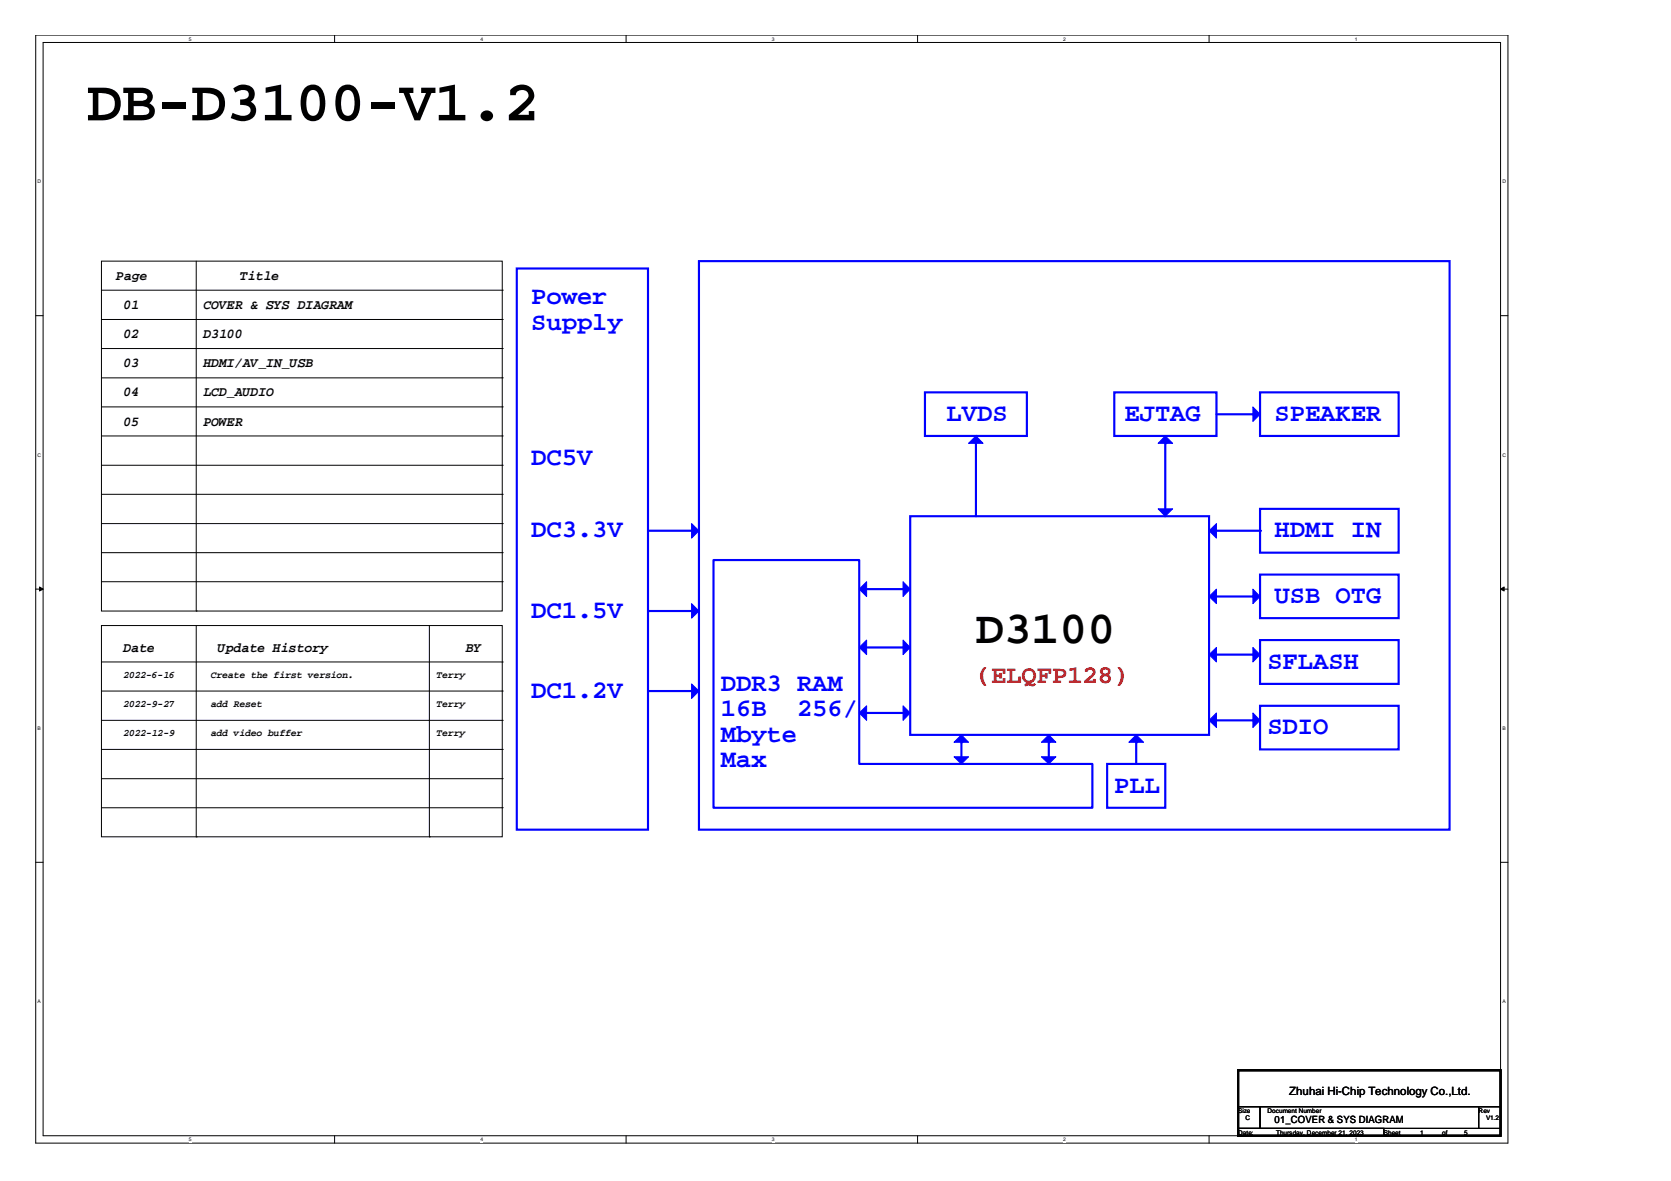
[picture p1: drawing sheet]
<svg xmlns="http://www.w3.org/2000/svg" width="297mm" height="210mm" viewBox="0 0 297 210" stroke-linecap="round" stroke-linejoin="round" font-family="sans-serif">
<path d="M6.3 6.2h261.8v197h-261.8zM7.7 7.5h259v194.4h-259z" fill="none" stroke="#000" stroke-width=".18"/>
<g fill="#fff">
<path d="M33.6 6.4h.5v1h-.5z"/>
<path d="M33.6 202h.5v1h-.5z"/>
</g>
<path d="M59.5 6.2v1.3M59.5 201.9v1.3" fill="none" stroke="#000" stroke-width=".18"/>
<g fill="#fff">
<path d="M85.4 6.4h.5v1h-.5z"/>
<path d="M85.4 202h.5v1h-.5z"/>
</g>
<path d="M111.3 6.2v1.3M111.3 201.9v1.3" fill="none" stroke="#000" stroke-width=".18"/>
<g fill="#fff">
<path d="M137.2 6.4h.5v1h-.5z"/>
<path d="M137.2 202h.5v1h-.5z"/>
</g>
<path d="M163.1 6.2v1.3M163.1 201.9v1.3" fill="none" stroke="#000" stroke-width=".18"/>
<g fill="#fff">
<path d="M189 6.4h.5v1h-.5z"/>
<path d="M189 202h.5v1h-.5z"/>
</g>
<path d="M214.9 6.2v1.3M214.9 201.9v1.3" fill="none" stroke="#000" stroke-width=".18"/>
<g fill="#fff">
<path d="M240.8 6.4h.5v1h-.5z"/>
<path d="M240.8 202h.5v1h-.5z"/>
<path d="M6.7 31.8h.6v1h-.6z"/>
<path d="M267.1 31.8h.6v1h-.6z"/>
<path d="M6.7 80.4h.6v1h-.6z"/>
<path d="M267.1 80.4h.6v1h-.6z"/>
</g>
<path d="M6.3 56.1h1.4M266.7 56.1h1.4" fill="none" stroke="#000" stroke-width=".18"/>
<g fill="#fff">
<path d="M6.7 129h.6v1h-.6z"/>
<path d="M267.1 129h.6v1h-.6z"/>
</g>
<path d="M6.3 104.7h1.4M266.7 104.7h1.4" fill="none" stroke="#000" stroke-width=".18"/>
<g fill="#000" stroke="#000" stroke-width=".18">
<path d="M7 104.3l.7 .4-.7 .3z" fill-rule="evenodd"/>
<path d="M266.7 104.7l.7-.4v.7z" fill-rule="evenodd"/>
</g>
<g fill="#fff">
<path d="M6.7 177.5h.5v1h-.5z"/>
<path d="M267.1 177.5h.5v1h-.5z"/>
</g>
<g fill="none" stroke="#000" stroke-width=".18">
<path d="M18 46.4h71.3v62.2h-71.3zM18 51.6h71.3M18 56.8h71.3M34.9 46.4v62.2M89.3 51.6h.1M89.3 56.8h.1M18 67.2h71.3M18 61.9h71.3M18 77.5h71.3M18 72.3h71.3M89.3 67.2h.1M89.3 61.9h.1"/>
<path d="M89.3 77.5h.1M89.3 72.3h.1M18 93.1h71.3M18 98.2h71.3M18 87.9h71.3M18 82.7h71.3M89.3 93.1h.1M89.3 98.2h.1M89.3 87.9h.1M89.3 82.7h.1M18 103.4h71.3M18 117.7h71.3"/>
<path d="M34.9 108.6h.1M76.3 111.2v37.5M89.3 103.4h.1M89.3 117.7h.1M18 133.2h71.3M18 128h71.3M18 138.4h71.3M89.3 133.2h.1M89.3 128h.1M89.3 138.4h.1M6.3 153.3h1.4M18 143.6h71.3"/>
<path d="M76.3 148.7h.1M89.3 143.6h.1M266.7 153.3h1.4"/>
</g>
<path d="M122.9 93.1l1.3 1.2-1.3 1.3z" fill-rule="evenodd" fill="#00f" stroke="#00f" stroke-width=".18"/>
<path d="M115.2 94.3h7.7" fill="none" stroke="#00f" stroke-width=".38"/>
<circle cx="122.9" cy="94.3" r=".19" fill="#00f"/>
<path d="M91.9 47.7h23.3v99.8h-23.3zM164.4 69.7h18.1v7.8h-18.1zM126.8 99.5h25.9v36.3h41.5v7.8h-67.4zM224 102.1h24.6v7.8h-24.6zM170.9 131.9v2.6" fill="none" stroke="#00f" stroke-width=".38"/>
<path d="M18 111.2h71.3v37.5h-71.3zM34.9 111.2v37.5M18 122.8h71.3M89.3 122.8h.1M34.9 148.7h.1" fill="none" stroke="#000" stroke-width=".18"/>
<g fill="#00f" stroke="#00f" stroke-width=".18">
<path d="M207.1 77.5l1.3 1.3h-2.5z" fill-rule="evenodd"/>
<path d="M169.6 134.5h2.6l-1.3 1.3z" fill-rule="evenodd"/>
</g>
<circle cx="170.9" cy="131.9" r=".19" fill="#00f"/>
<g fill="#00f" stroke="#00f" stroke-width=".18">
<path d="M169.6 131.9l1.3-1.3 1.3 1.3z" fill-rule="evenodd"/>
<path d="M185.1 134.5h2.6l-1.3 1.3z" fill-rule="evenodd"/>
</g>
<path d="M186.4 131.9v2.6" fill="none" stroke="#00f" stroke-width=".38"/>
<circle cx="186.4" cy="131.9" r=".19" fill="#00f"/>
<path d="M186.4 130.6l1.3 1.3h-2.6z" fill-rule="evenodd" fill="#00f" stroke="#00f" stroke-width=".18"/>
<path d="M124.2 46.4h133.5v101.1h-133.5zM202 131.9v3.9" fill="none" stroke="#00f" stroke-width=".38"/>
<circle cx="202" cy="131.9" r=".19" fill="#00f"/>
<g fill="#00f" stroke="#00f" stroke-width=".18">
<path d="M200.7 131.9l1.3-1.3 1.3 1.3z" fill-rule="evenodd"/>
<path d="M152.7 126.7l1.4-1.3v2.6z" fill-rule="evenodd"/>
</g>
<path d="M154.1 115.1h6.4" fill="none" stroke="#00f" stroke-width=".38"/>
<circle cx="160.5" cy="115.1" r=".19" fill="#00f"/>
<path d="M154.1 126.7h6.4" fill="none" stroke="#00f" stroke-width=".38"/>
<circle cx="160.5" cy="126.7" r=".19" fill="#00f"/>
<g fill="#00f" stroke="#00f" stroke-width=".18">
<path d="M160.5 125.4l1.3 1.3-1.3 1.3z" fill-rule="evenodd"/>
<path d="M172.2 78.8l1.3-1.3 1.3 1.3z" fill-rule="evenodd"/>
</g>
<path d="M173.5 77.5v14.3" fill="none" stroke="#00f" stroke-width=".38"/>
<circle cx="173.5" cy="77.5" r=".19" fill="#00f"/>
<path d="M207.1 78.8v13" fill="none" stroke="#00f" stroke-width=".38"/>
<circle cx="207.1" cy="78.8" r=".19" fill="#00f"/>
<g fill="#00f" stroke="#00f" stroke-width=".18">
<path d="M152.7 115.1l1.4-1.3v2.5z" fill-rule="evenodd"/>
<path d="M160.5 113.8l1.3 1.3-1.3 1.2z" fill-rule="evenodd"/>
<path d="M214.9 116.3l1.3-1.2v2.6z" fill-rule="evenodd"/>
<path d="M222.7 115.1l1.3 1.2-1.3 1.4z" fill-rule="evenodd"/>
</g>
<path d="M198.1 69.7h18.1v7.8h-18.1zM161.8 91.8h53.1v38.8h-53.1zM216.2 116.3h6.5M224 113.8h24.6v7.8h-24.6zM196.8 135.8h10.3v7.8h-10.3z" fill="none" stroke="#00f" stroke-width=".38"/>
<circle cx="222.7" cy="116.3" r=".19" fill="#00f"/>
<path d="M115.2 108.6h7.7" fill="none" stroke="#00f" stroke-width=".38"/>
<circle cx="122.9" cy="108.6" r=".19" fill="#00f"/>
<g fill="#00f" stroke="#00f" stroke-width=".18">
<path d="M122.9 107.3l1.3 1.3-1.3 1.3z" fill-rule="evenodd"/>
<path d="M222.7 104.7l1.3 1.3-1.3 1.3z" fill-rule="evenodd"/>
</g>
<path d="M216.2 106h6.5" fill="none" stroke="#00f" stroke-width=".38"/>
<circle cx="222.7" cy="106" r=".19" fill="#00f"/>
<g fill="#00f" stroke="#00f" stroke-width=".18">
<path d="M214.9 106l1.3-1.3v2.6z" fill-rule="evenodd"/>
<path d="M205.9 90.4h2.5l-1.3 1.4z" fill-rule="evenodd"/>
</g>
<path d="M154.1 104.7h6.4" fill="none" stroke="#00f" stroke-width=".38"/>
<circle cx="160.5" cy="104.7" r=".19" fill="#00f"/>
<g fill="#00f" stroke="#00f" stroke-width=".18">
<path d="M152.7 104.7l1.4-1.3v2.6z" fill-rule="evenodd"/>
<path d="M160.5 103.4l1.3 1.3-1.3 1.3z" fill-rule="evenodd"/>
<path d="M214.9 94.3l1.3-1.2v2.5z" fill-rule="evenodd"/>
</g>
<path d="M216.2 94.3h7.8M224 90.4h24.6v7.8h-24.6z" fill="none" stroke="#00f" stroke-width=".38"/>
<circle cx="224" cy="94.3" r=".19" fill="#00f"/>
<path d="M216.2 128h6.5M224 125.4h24.6v7.8h-24.6z" fill="none" stroke="#00f" stroke-width=".38"/>
<path d="M214.9 128l1.3-1.3v2.6z" fill-rule="evenodd" fill="#00f" stroke="#00f" stroke-width=".18"/>
<circle cx="222.7" cy="128" r=".19" fill="#00f"/>
<g fill="#00f" stroke="#00f" stroke-width=".18">
<path d="M222.7 126.7l1.3 1.3-1.3 1.3z" fill-rule="evenodd"/>
<path d="M222.7 72.3l1.3 1.3-1.3 1.3z" fill-rule="evenodd"/>
</g>
<path d="M216.2 73.6h6.5M224 69.7h24.6v7.8h-24.6z" fill="none" stroke="#00f" stroke-width=".38"/>
<circle cx="222.7" cy="73.6" r=".19" fill="#00f"/>
<path d="M115.2 122.8h7.7" fill="none" stroke="#00f" stroke-width=".38"/>
<circle cx="122.9" cy="122.8" r=".19" fill="#00f"/>
<path d="M122.9 121.6l1.3 1.2-1.3 1.3z" fill-rule="evenodd" fill="#00f" stroke="#00f" stroke-width=".18"/>
<path d="M220.1 190.2h46.6v6.5h-46.6zM220.1 196.7h3.9v3.8h-3.9zM224 196.7h38.8v3.8h-38.8zM262.8 196.7h3.9v3.8h-3.9zM220.1 200.5h25.9v1.4h-25.9z" fill="none" stroke="#000" stroke-width=".18"/>
<path d="M220.1 190.2h46.6v11.7h-46.6z" fill="none" stroke="#000" stroke-width=".38"/>
<text font-size="10.3" x="15.5" y="21.4">DB-D3100-V1.2</text>
<text font-size="8.3" x="173.5" y="114.2">D3100</text>
<g font-size="4.5" fill="#00f">
<text x="94.4" y="54.1">Power</text>
<text x="94.4" y="58.6">Supply</text>
<text x="168.3" y="74.8">LVDS</text>
<text x="199.9" y="74.8">EJTAG</text>
<text x="226.6" y="74.8">SPEAKER</text>
<text x="94.4" y="82.6">DC5V</text>
<text x="94.4" y="95.5">DC3.3V</text>
<text x="226.6" y="95.5">HDMI IN</text>
<text x="226.6" y="107.2">USB OTG</text>
<text x="94.4" y="109.8">DC1.5V</text>
<text x="225.3" y="118.8">SFLASH</text>
<text x="94.4" y="124">DC1.2V</text>
<text x="128.1" y="122.7">DDR3 RAM</text>
<text x="128.1" y="127.3">16B</text>
<text x="128.1" y="131.8">Mbyte</text>
<text x="141.7" y="127.3">256/</text>
<text x="225.3" y="130.5">SDIO</text>
<text x="128.1" y="136.3">Max</text>
<text x="198.1" y="140.9">PLL</text>
</g>
<text font-size="4.5" fill="#f00" x="173.5" y="121.4">(ELQFP128)</text>
<g font-size="2.5">
<text x="20.6" y="49.8">Page</text>
<text x="42.6" y="49.8">Title</text>
<text x="21.9" y="54.9">01</text>
<text x="36.2" y="54.9">COVER &amp; SYS DIAGRAM</text>
<text x="21.9" y="65.3">03</text>
<text x="21.9" y="60.1">02</text>
<text x="36.2" y="65.3">HDMI/AV_IN_USB</text>
<text x="36.2" y="60.1">D3100</text>
<text x="21.9" y="70.5">04</text>
<text x="36.2" y="70.5">LCD_AUDIO</text>
<text x="21.9" y="75.7">05</text>
<text x="36.2" y="75.7">POWER</text>
<text x="21.9" y="115.8">Date</text>
<text x="38.7" y="115.8">Update History</text>
<text x="82.8" y="115.8">BY</text>
</g>
<text font-size="2" x="229.2" y="194.7">Zhuhai Hi-Chip Technology Co.,Ltd.</text>
<g font-size="1.8">
<text x="21.9" y="120.5">2022-6-16</text>
<text x="21.9" y="125.7">2022-9-27</text>
<text x="37.5" y="120.5">Create the first version.</text>
<text x="37.5" y="125.7">add Reset</text>
<text x="77.6" y="120.5">Terry</text>
<text x="77.6" y="125.7">Terry</text>
<text x="21.9" y="130.9">2022-12-9</text>
<text x="37.5" y="130.9">add video buffer</text>
<text x="77.6" y="130.9">Terry</text>
<text x="226.6" y="199.6">01_COVER &amp; SYS DIAGRAM</text>
</g>
<g font-size="1.1">
<text x="220.1" y="197.8">Size</text>
<text x="225.3" y="197.8">Document Number</text>
<text x="262.8" y="197.8">Rev</text>
<text x="220.1" y="201.6">Date:</text>
<text x="221.4" y="199.1">C</text>
<text x="226.9" y="201.6">Thursday, December 21, 2023</text>
<text x="246" y="201.6">Sheet</text>
<text x="252.5" y="201.6">1</text>
<text x="256.4" y="201.6">of</text>
<text x="260.3" y="201.6">5</text>
<text x="264.2" y="199.1">V1.2</text>
</g>
<g font-size=".9">
<text x="33.6" y="7.2">5</text>
<text x="85.4" y="7.2">4</text>
<text x="137.2" y="7.2">3</text>
<text x="189" y="7.2">2</text>
<text x="240.8" y="7.2">1</text>
<text x="6.7" y="32.6">D</text>
<text x="267.1" y="32.6">D</text>
<text x="6.7" y="81.2">C</text>
<text x="267.1" y="81.2">C</text>
<text x="6.7" y="129.8">B</text>
<text x="267.1" y="129.8">B</text>
<text x="6.7" y="178.3">A</text>
<text x="267.1" y="178.3">A</text>
<text x="33.6" y="202.8">5</text>
<text x="85.4" y="202.8">4</text>
<text x="137.2" y="202.8">3</text>
<text x="189" y="202.8">2</text>
<text x="240.8" y="202.8">1</text>
</g>
</svg>
